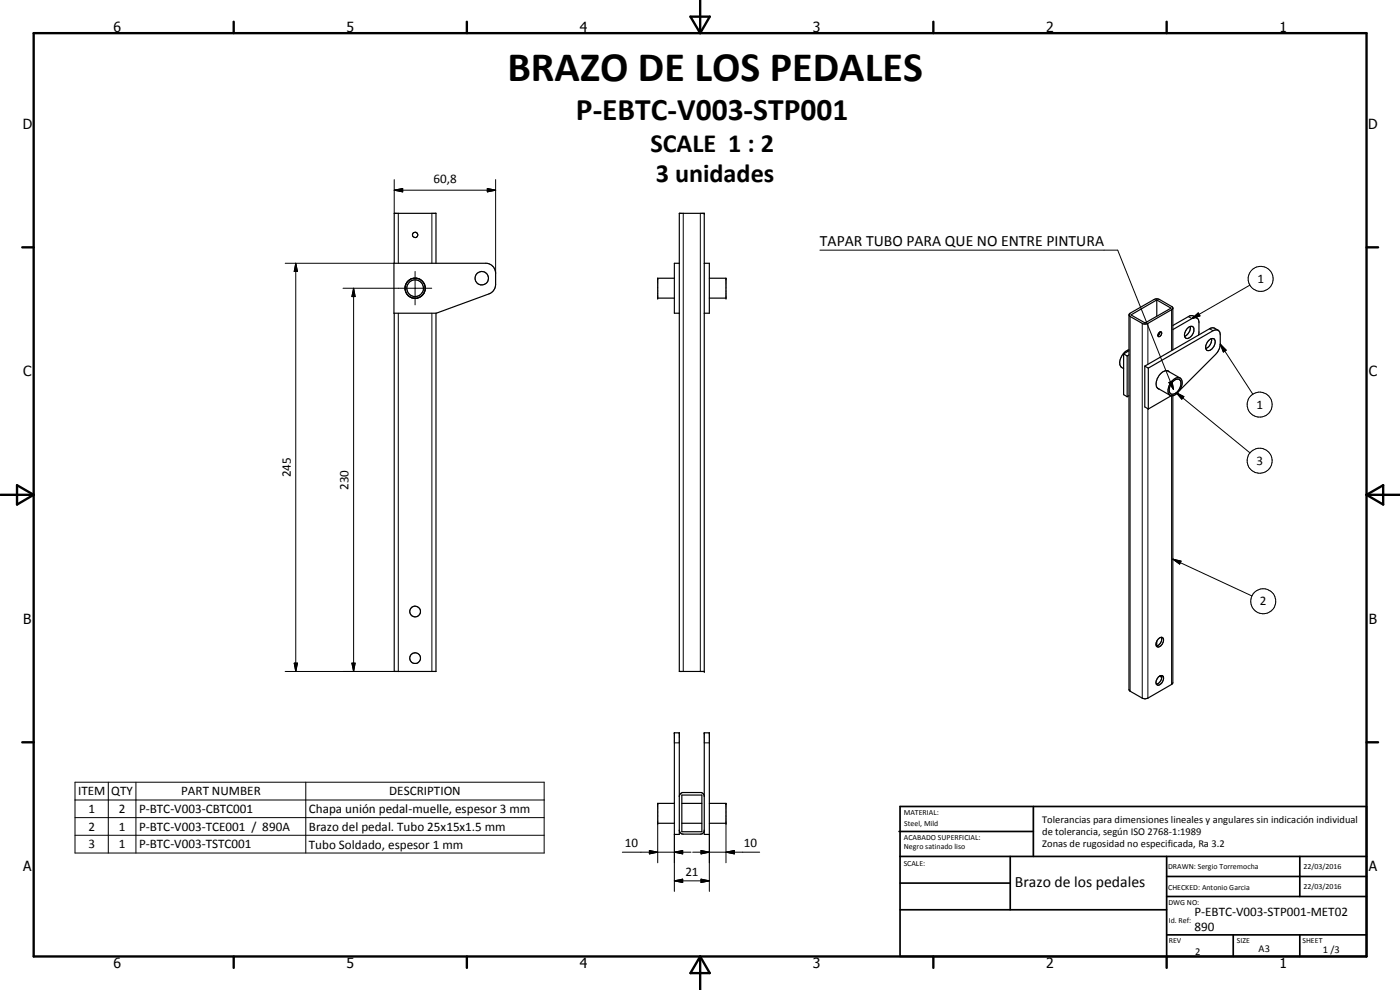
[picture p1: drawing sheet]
<svg xmlns="http://www.w3.org/2000/svg" width="420mm" height="297mm" viewBox="0 0 420 297" stroke-linecap="round" stroke-linejoin="round" font-family="sans-serif">
<g fill="none" stroke="#000" stroke-width=".35">
<path d="M118.2 79h27.9a3 3 0 0 1 2.6 3v3.3a3.1 3.1 0 0 1-1.9 2.9l-15.9 5.8h-12.7zM118.3 79v-15h12.5v15M203.9 79h-1.5v15h1.5M203.9 64h7.5v137.5h-7.5zM211.4 79h1.5v15h-1.5M118.3 94v107.5h12.5v-107.5M121.6 86.4l.2 1.3M121.6 86v.9l.2 .8M121.8 85.2l-.1 .4M121.8 87.7a3.1 3.1 0 0 0 3.5 1.8M121.9 85.2l-.3 .9M122.3 84.5l-.4 .7"/>
<path d="M123.3 83.7l-.8 .5M123.3 83.7l-1.1 .8-.4 .7M123.7 83.6l-.4 .1M124.5 83.4l1.2 .3M125.7 83.7l.7 .4M125.8 83.7l-1.7-.2-.8 .2M125.8 83.7l.6 .4M126.4 84.1l.4 .3M126.8 84.4l.4 .7M126.8 84.4l.2 .4M127.2 85.1l.3 .8M127.3 85l.3 .9v.8"/>
<path d="M127.5 87.5a3.1 3.1 0 0 1-5.3 .9M127.6 87.1l-.9 1.5-1 .7M127.6 86.3l-.1 .9M202.4 83.5h-5v6h5M212.9 83.5h5v6h-5M338.8 94.5v112.4l.4 .5 4.3 2.3 1-.2 7.1-4.1 .4-.5v-86.2M339.4 94.5l7.8-4.5 4.2 2.5-7.7 4.4zM343.5 96.8l.2 .1M347.2 90v4.9M347.8 99.9a.49 .49 0 0 1 .8-.2 .49 .49 0 0 1-.1 .8l-.4 .4-.4 .1-.2-.5zM348.1 99.6l-.2 .7-.4 .4M352 98.9l5.7-3.3a1.27 1.27 0 0 1 1.4-.2 1.27 1.27 0 0 1 .7 1.1l-.1 4"/>
<path d="M352 92.5l-.2 .3-7.5 4.4h-.5h-.8l-3.8-2.2-.3-.5 .3-.5 7.6-4.3 1.2 .2 3.8 2.2 .2 .3v12.6M356.1 98.8a1.18 1.18 0 0 1 1-.9 1.18 1.18 0 0 1 1.2 .6 2.48 2.48 0 0 1-2.3 3 1.84 1.84 0 0 1 .1-2.7zM357.2 98a2.68 2.68 0 0 1-1.7 2.9M359.2 95.4l-1.2-.7h-.8l-5.2 3M365.6 99.1l-1.1-.6h-1.2l-19.7 11.4M365.6 99.1l-.7-.1-.8 .2-19.5 11.2M365.6 99.1l.5 .8 .1 3.4-.3 1.4-.6 1-11.3 11.4M337.2 106.2l1.1 .6M337.2 106.2v12.2l1.1 .6M338.3 106.8v12.2M338.8 105.2l-1.6 1M338.8 106.5l-.5 .3"/>
<path d="M338.8 118.7l-.5 .3M338.8 104.9a4 4 0 0 0-2.5 5l.9 .7M343.6 109.9l1 .5M343.6 109.9v12.2l1 .6M344.6 110.4v12.3M347.4 116.5l3.8 2.1M350.3 111.3l3.8 2.1M350.9 111.5a2.34 2.34 0 0 0-3.2 1.4 3.2 3.2 0 0 0-.2 3.6l.4 .3M351.5 118.7l-6.9 4M351.7 114.3a1.68 1.68 0 0 1 3-.3 4 4 0 0 1-3.3 4.7 2.25 2.25 0 0 1-.3-3.3zM352.1 114.4a1.28 1.28 0 0 1 1.7-.6 1.28 1.28 0 0 1 .6 1.8 2.68 2.68 0 0 1-3 2.6 2.84 2.84 0 0 1 .7-3.8zM362.7 102.2a1.04 1.04 0 0 1 1.4-.6 1.04 1.04 0 0 1 .5 1.4 2.13 2.13 0 0 1-2.4 2.1 2.33 2.33 0 0 1 .5-2.9z"/>
<path d="M363.6 101.6a2.92 2.92 0 0 1-1.7 3M347.2 192.4v1.4M347.6 191.8l.8-.6a.99 .99 0 0 1 .9 .7 .99 .99 0 0 1-.4 1.1 1.19 1.19 0 0 1-1.9 .8v-1zM348.6 191.2a2.17 2.17 0 0 1-1.6 2.6M202.4 219.9h1.5v30.5h-1.5zM211.4 219.9h1.5v30.5h-1.5zM347.6 203.2l.2-.2a.87 .87 0 0 1 1.3-.1 2.08 2.08 0 0 1-1.7 2.7l-.4-.4-.1-.4zM348 202.9l.6 .3M348.6 202.7a2.15 2.15 0 0 1-1.6 2.6M204.6 238.5h6v11.1h-6zM211.4 238.7l-.5-.7-.4-.2h-5.7l-.7 .5-.2 .7M202.4 241h-5v6h5"/>
<path d="M203.9 249.1l.4 .9 .8 .3 5.4-.1 .4-.2 .5-.7M204.6 247h6M204.6 241h6M212.9 241h5v6h-5"/>
<circle cx="124.6" cy="70.5" r=".8"/>
<circle cx="124.6" cy="86.5" r="2.5"/>
<circle cx="144.6" cy="83.5" r="2.01"/>
<circle cx="124.6" cy="183.5" r="1.61"/>
<circle cx="124.6" cy="197.5" r="1.62"/>
</g>
<g fill="none" stroke="#000" stroke-width=".3">
<path d="M118.3 57.1l2.6-.5v1zM118.3 57.1h30.4M118.3 53.9v10.1M146.3 56.6l2.4 .5-2.4 .5zM148.7 53.9v28.1M85.6 79h32.6M88.8 79l.5 2.4h-1zM88.8 79v122.5M119.5 64v15M129.6 64v15M205.1 64v137.5M210.2 64v137.5"/>
<path d="M246.1 75.1h89.3l16.8 41.8M102.9 86.5h26.7M106.1 86.5l.5 2.5h-1zM106.1 86.5v115M119.5 94v107.5h-33.9M124.6 81.4v10.1M129.6 94v107.5M339.2 95v112.4M342.8 97v112.5M344.5 97v12.3M351.6 92.9v12.3M356.6 95l1.1 .6"/>
<path d="M357.7 95.6l1.9-1.7 .5 .9zM363 98.6l1.1 .6M375.1 85.6l-17.4 10M350.8 114.8l.9-.4 .5 2.5zM351.6 118.7v86.7M353 117.8l2.3 1.2-.6 .8zM353 117.8l22.1 18.1M366.2 103.3l1.8 1.8-.9 .5zM366.2 103.3l9.8 15M344.5 122.6v86.9M352 167.8l2.4 .6-.4 .8zM352 167.8l23.7 11"/>
<path d="M88.3 199h1l-.5 2.5zM105.6 199h1l-.5 2.5zM22.5 234.7h140.8v21.2h-140.8zM32.5 234.7v21.2M40.8 234.7v21.2M91.8 234.7v21.2M202.4 222.9h1.5M211.4 222.9h1.5M22.5 240h140.8M22.5 245.3h140.8M22.5 250.6h140.8M186.8 255.7h20.6"/>
<path d="M194.9 255.2l2.5 .5-2.5 .5zM197.4 247v11.9M202.4 255.7l2.5-.5v1zM202.4 250.4v17.1M207.9 255.7h20.1M210.4 255.2l2.5 .5-2.5 .5zM212.9 250.4v17.1M217.9 255.7l2.5-.5v1zM217.9 247v11.9M202.4 264.3l2.5-.5v1zM202.4 264.3h10.5M210.4 263.8l2.5 .5-2.5 .5z"/>
<circle cx="378.3" cy="83.7" r="3.8"/>
<circle cx="378" cy="121.4" r="3.8"/>
<circle cx="378" cy="138.2" r="3.7"/>
<circle cx="379.1" cy="180.4" r="3.8"/>
</g>
<g fill="#000">
<circle cx="211.4" cy="64" r=".18"/>
<circle cx="197.4" cy="89.5" r=".18"/>
<circle cx="197.4" cy="83.5" r=".18"/>
<circle cx="217.9" cy="83.5" r=".18"/>
<circle cx="217.9" cy="89.5" r=".18"/>
<circle cx="202.4" cy="219.9" r=".18"/>
<circle cx="203.9" cy="219.9" r=".18"/>
<circle cx="211.4" cy="201.5" r=".18"/>
<circle cx="211.4" cy="219.9" r=".18"/>
<circle cx="212.9" cy="219.9" r=".18"/>
<circle cx="197.4" cy="241" r=".18"/>
<circle cx="197.4" cy="247" r=".18"/>
<circle cx="217.9" cy="247" r=".18"/>
<circle cx="217.9" cy="241" r=".18"/>
</g>
<g fill="none" stroke="#000" stroke-width=".71">
<path d="M10.1 9.9h400v277.1h-400zM70.1 6.5v3.4M140.1 6.5v3.4M207.2 5h5.8l-2.9 4.9zM210.1 0v9.9M280.1 6.5v3.4M350.1 6.5v3.4M6.7 74.2h3.4M410.1 74.2h3.5M.1 148.5h10M5.1 145.6l5 2.9-5 2.9zM410.1 148.5h10"/>
<path d="M410.1 148.5l5-2.9v5.8zM6.7 222.7h3.4M410.1 222.7h3.5M70.1 287v3.4M140.1 287v3.4M210.1 287v10M210.1 287l2.9 5h-5.8zM280.1 287v3.4M350.1 287v3.4"/>
</g>
<g fill="none" stroke="#000" stroke-width=".51">
<path d="M269.8 249.5h40.3M270.1 242h140v45h-140zM270.1 257h140M303.2 257v16M310.1 242v15M350.1 257v30M390.1 257v12M270.1 265h33.1M270.1 273h80M350.1 269h60M350.1 263h60M350.1 280.5h60"/>
<path d="M370.1 280.5v6.5M390.1 280.5v6.5"/>
</g>
<g fill="#000">
<path d="M118.3 57.1l2.6-.5v1zM146.3 56.6l2.4 .5-2.4 .5zM88.8 79l.5 2.4h-1zM106.1 86.5l.5 2.5h-1zM357.7 95.6l1.9-1.7 .5 .9zM350.8 114.8l.9-.4 .5 2.5zM353 117.8l2.3 1.2-.6 .8zM366.2 103.3l1.8 1.8-.9 .5zM352 167.8l2.4 .6-.4 .8zM88.3 199h1l-.5 2.5zM105.6 199h1l-.5 2.5zM194.9 255.2l2.5 .5-2.5 .5z"/>
<path d="M202.4 255.7l2.5-.5v1zM210.4 255.2l2.5 .5-2.5 .5zM217.9 255.7l2.5-.5v1zM202.4 264.3l2.5-.5v1zM210.4 263.8l2.5 .5-2.5 .5z"/>
</g>
<text font-size="12.6" x="152.3" y="24.4">BRAZO DE LOS PEDALES</text>
<text font-size="9.4" x="172.8" y="36.2">P-EBTC-V003-STP001</text>
<g font-size="7.9">
<text x="195.2" y="45.7">SCALE 1 : 2</text>
<text x="196.8" y="54.7">3 unidades</text>
</g>
<g font-size="4.7">
<text x="246.1" y="74">TAPAR TUBO PARA QUE NO ENTRE PINTURA</text>
<text x="304.6" y="266.2">Brazo de los pedales</text>
</g>
<g font-size="4.2">
<text x="34" y="9.6">6</text>
<text x="104" y="9.6">5</text>
<text x="174" y="9.6">4</text>
<text x="244" y="9.6">3</text>
<text x="314" y="9.6">2</text>
<text x="384" y="9.6">1</text>
<text x="6.8" y="38.7">D</text>
<text x="410.6" y="38.7">D</text>
<text x="7" y="112.9">C</text>
<text x="410.8" y="112.9">C</text>
<text x="7" y="187.1">B</text>
<text x="410.8" y="187.1">B</text>
<text x="7" y="261.4">A</text>
<text x="410.8" y="261.4">A</text>
<text x="34" y="290.4">6</text>
<text x="104" y="290.4">5</text>
<text x="174" y="290.4">4</text>
<text x="244" y="290.4">3</text>
<text x="314" y="290.4">2</text>
<text x="384" y="290.4">1</text>
</g>
<g font-size="3.9">
<text x="130.1" y="55">60,8</text>
<text x="377.3" y="85">1</text>
<text x="377.1" y="122.7">1</text>
<text x="87.2" y="143.3" transform="rotate(-90 87.2 143.3)">245</text>
<text x="377.1" y="139.6">3</text>
<text x="104.6" y="147" transform="rotate(-90 104.6 147)">230</text>
<text x="378.1" y="181.7">2</text>
<text x="23.4" y="238.6">ITEM</text>
<text x="33.4" y="238.6">QTY</text>
<text x="54.3" y="238.6">PART NUMBER</text>
<text x="116.8" y="238.6">DESCRIPTION</text>
<text x="26.5" y="243.9">1</text>
<text x="35.7" y="243.9">2</text>
<text x="41.7" y="243.9">P-BTC-V003-CBTC001</text>
<text x="92.7" y="244">Chapa unión pedal-muelle, espesor 3 mm</text>
<text x="26.5" y="249.3">2</text>
<text x="35.7" y="249.2">1</text>
<text x="41.7" y="249.4">P-BTC-V003-TCE001 / 890A</text>
<text x="92.7" y="249.3">Brazo del pedal. Tubo 25x15x1.5 mm</text>
<text x="26.5" y="254.6">3</text>
<text x="35.7" y="254.6">1</text>
<text x="41.7" y="254.6">P-BTC-V003-TSTC001</text>
<text x="92.7" y="254.6">Tubo Soldado, espesor 1 mm</text>
<text x="187.6" y="254.2">10</text>
<text x="223.3" y="254.2">10</text>
<text x="205.7" y="262.8">21</text>
<text x="358.5" y="275">P-EBTC-V003-STP001-MET02</text>
<text x="358.5" y="279.4">890</text>
</g>
<g font-size="3.1">
<text x="312.7" y="246.8">Tolerancias para dimensiones lineales y angulares sin indicación individual</text>
<text x="312.7" y="250.4">de tolerancia, según ISO 2768-1:1989</text>
<text x="312.7" y="254">Zonas de rugosidad no especificada, Ra 3.2</text>
<text x="358.7" y="286.5">2</text>
<text x="377.7" y="285.6">A3</text>
<text x="397" y="285.9">1 /3</text>
</g>
<g font-size="2.4">
<text x="271.2" y="244.4">MATERIAL:</text>
<text x="271.3" y="252">ACABADO SUPERFICIAL:</text>
<text x="271.4" y="247.9">Steel, Mild</text>
<text x="271.3" y="254.6">Negro satinado liso</text>
<text x="271.2" y="259.7">SCALE:</text>
<text x="350.6" y="260.8">DRAWN: Sergio Torremocha</text>
<text x="391.2" y="260.6">22/03/2016</text>
<text x="350.6" y="267">CHECKED: Antonio Garcia</text>
<text x="391.2" y="266.7">22/03/2016</text>
<text x="350.6" y="271.4">DWG NO:</text>
<text x="350.8" y="276.9">Id. Ref:</text>
<text x="350.8" y="282.8">REV</text>
<text x="371.2" y="282.9">SIZE</text>
<text x="390.9" y="282.9">SHEET</text>
</g>
</svg>
